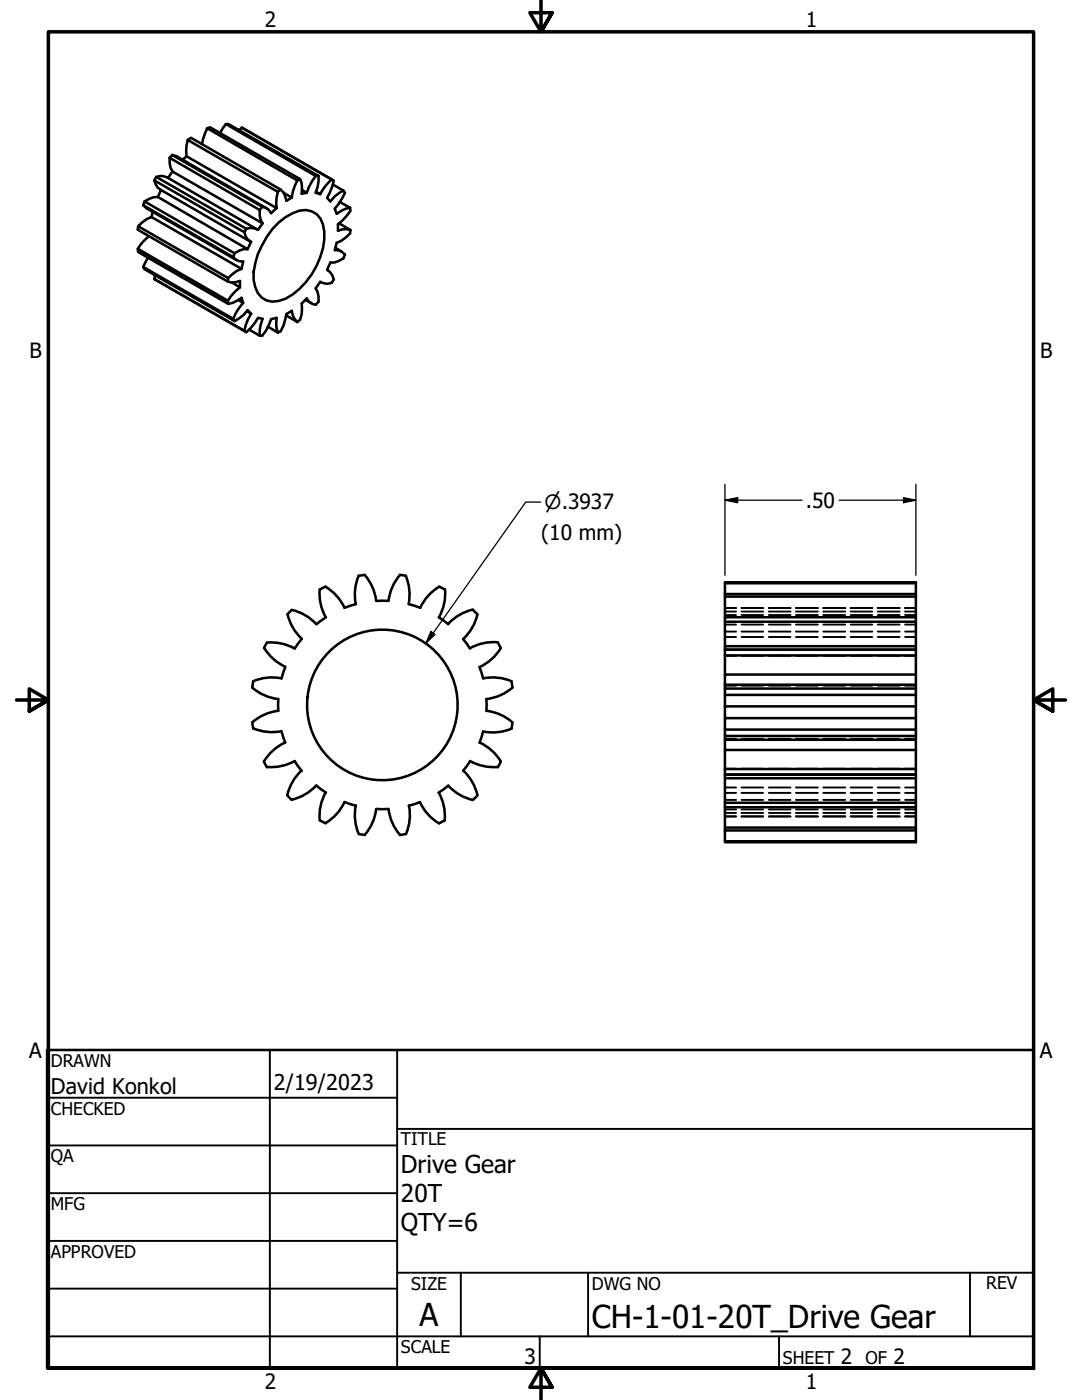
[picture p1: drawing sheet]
<svg xmlns="http://www.w3.org/2000/svg" width="216mm" height="279mm" viewBox="0 0 216 279" stroke-linecap="round" stroke-linejoin="round" font-family="sans-serif">
<!-- layer: Visible (ANSI) -->
<g fill="none" stroke="#000" stroke-width=".51">
<path d="M30.8 36l.6 1.4 .6 .4 17.9 10.4M30.8 36l.4-.7 17.9 10.4M30.8 36l18 10.4M31.2 35.3l.8-.2 1.4 .3 17.9 10.4M31.5 39.3l-.9 .1-1.8 .8M31.5 39.3l17.9 10.4M32.1 37.9l-.6 1.4M33.5 35.5l.9-1.3 18 10.4M33.8 31.5v1.1l.2 .9 .4 .7M33.8 31.5l.6-.6 17.9 10.4M33.8 31.5l18 10.4M34.4 30.9l.8 .3 18 10.4"/>
<path d="M36.4 31.9l.8-.7 18 10.3M37.5 27.9l-.3 1.2v2.1M37.5 27.9l.6-.4 17.9 10.3M37.5 27.9l17.9 10.4M41.3 25.6l-.8 2.1-.2 1.1M41.3 25.6l.6-.2 18 10.4M41.3 25.6l18 10.4M45.1 24.8l-1.2 1.7M45.1 24.8h.5l18 10.3M45.1 24.8l17.9 10.3M47.7 26l.6-.5 17.9 10.3M48.3 25.5l18.1 10.4"/>
<path d="M55.4 38.3l-.2 1.2v2M56 37.8l.6 .6 .5 1.7 1.1-.7M56 37.8l-.6 .5M56.6 38.5l1.6 .9M59.3 36l-.9 2.3-.2 1.1M59.9 35.8l.3 .8v2.1l1-.2M59.9 35.8l-.6 .2M60.3 37.9l.9 .6M63 35.1l-1.3 2.2-.5 1.2M63 35.1h.6M63.1 38.2l.8 .5M63.6 35.1v1.1l-.6 2.3 .9 .2"/>
<path d="M66.2 35.8l.4 .3-.8 2.3-.5 1.1 .6 .7 .8-1 1.8-1.2M66.2 35.8l-1.6 1.8-.7 1.1M66.4 36.8l2.1 1.2M68.5 38l.3 .5-.5 1.1-1.5 2.1 .4 1 1.8-1 .8-.2M28.6 41l.2-.8 18 10.3M29.5 51.4l-.9 1.9M29.7 47.1l-1.6 1.6-.6 1M30.2 43.3l-.9 .4-1.7 1.4M30.2 43.3l18 10.4M30.5 42.2l-.3 1.1M30.9 54.9l-.1 .8M45.5 56.2l.7 .2 1.7-.3v1.2"/>
<path d="M45.5 55.5l-17.9-10.4-.1 .7 18 10.4M45.5 55.5v.7M46.3 56.4l1.6 .9M46.5 51.3l.6 .5 .7 .3 .7 .1-.3 1.5M46.5 51.3l-17.9-10.3 .7 .6 17.9 10.3M46.8 50.5l-.3 .8M47.6 59.9l.9 .6M47.9 57.3l-1.7 1.7-.7 1M48.2 53.7l-.9 .3-1.8 1.5M48.8 46.4l.2 .8 .5 .6 .6 .5-.7 1.4M49.1 45.7l-.3 .7M49.4 49.7h-.8l-1.8 .8"/>
<path d="M51.8 41.9l.2 2 .4 .7M52.3 41.3l.8 .2 .6 .4 .4 .6 1.1-1M52.3 41.3l-.5 .6M52.4 44.6l-.9 1.2-1.5-.3-.9 .2M55.6 44.4a8.8 8.8 0 0 1 5.4-2.5 3.7 3.7 0 0 1 3.5 2.9 12.9 12.9 0 0 1-2.3 10 13.9 13.9 0 0 1-5.2 4.8 4.1 4.1 0 0 1-5.6-1.1 7.6 7.6 0 0 1-.5-5.9 17.8 17.8 0 0 1 4.7-8.2zM61 59.9l1.2 .6M63.9 56.3l-.9 1.2 .4 .8 .2 .9v1l-.6 .6-.7-.2-.6-.4-.5-.6-1 1v2.1l-.3 1.1-.6 .5M63.9 56.3h.1M65.3 53.8l.5 .5 .5 .6 .3 .9-.4 .7-.9 .1-1.4-.3M65.3 53.8l.1 .1M66.9 49.5l1.2 .7M67.7 44.6l2.2 1.3"/>
<path d="M67.8 40.3l2 1.2M69.8 41.5l.1 .6-1.6 1.9-.9 .8v1.2l1.8-.3 .7 .2M69.9 45.9l-.1 .7-1.7 1.5-.9 .4-.4 1.4 .8 .1 .7 .3 .5 .5-.3 .8-1.8 .8h-.8l-.6 1.4M45.5 60l-18-10.3 .1 .6 17.9 10.3M45.5 60v.6M46.5 63.6l-17.9-10.3 .2 .4 18 10.4M46.5 63.6l.3 .5M48.5 60.5l-.3-1.1-1.8 1.1-.9 .1M48.5 60.5l-1.4 2-.6 1.1M48.8 66l.3 .3 .9-.8 1.5-2.1 .9 .2-.6 2.3v1.1M48.8 66l-18-10.3 18.2 10.5M49.3 62.1l.8 .5"/>
<path d="M49.7 65.8l2.1 1.2M50.1 62.6l-.7-.7-.8 1-1.8 1.2M50.1 62.6l-.6 1.2-.7 2.2M53.5 65.2l1.9 1.2M55.4 66.4l-.2-.9v-2.1l-1.1 .3-1 2.3-.8 1h-.5M57.1 62.9l2.2 1.4M59.3 64.3l-.5-.6-.4-.8-.2-.9-1.1 .7-.5 2.3-.6 1.1-.6 .3M63.8 117.6a9.6 9.6 0 0 0 1.2 5.6M71.6 114.9a9.6 9.6 0 0 0-.6 5.6l-2.2 .8a9.7 9.7 0 0 0-3.8-4.2l-1.1 .5M72.8 114.7a9.5 9.5 0 0 1 2.3 5.2M72.8 114.7l-1.2 .2M75.1 119.9h2.4"/>
<path d="M79.8 114.7l1.2 .2M79.8 114.7a9.5 9.5 0 0 0-2.3 5.2M81 114.9a9.5 9.5 0 0 1 .5 5.6M88.7 117.6l-1.1-.5a9.8 9.8 0 0 0-3.7 4.2l-2.3-.7M88.8 117.6a9.6 9.6 0 0 1-1.2 5.6M144.7 116.4v-.2h38.1v51.9h-38.1v-.2M182.8 119.1h-38.1v4.1M182.8 118.6h-38.1v.5M182.8 116.4h-38.1v2.2M52.7 129.3a9.5 9.5 0 0 0 4.2 3.8M53.2 128.2l-.5 1.2M56.9 133.1l-.7 2.3a9.5 9.5 0 0 0-5.7 .6l-.2 1.2a9.4 9.4 0 0 0 5.2 2.3v2.4a9.4 9.4 0 0 0-5.1 2.2l.1 1.3"/>
<path d="M57.3 122.6l.9-.9a9.5 9.5 0 0 1 4.9 2.8M57.4 122.6a9.5 9.5 0 0 0 2.8 4.9l-1.4 1.9a9.5 9.5 0 0 0-5.5-1.2M65 123.2l-1.9 1.4M87.5 123.2l2 1.4M92.4 127.5l1.4 1.9M94.4 121.7l.9 .9M94.4 121.6a9.6 9.6 0 0 0-5 2.9M95.3 122.6a9.6 9.6 0 0 1-2.9 4.9M99.3 128.2a9.6 9.6 0 0 0-5.5 1.2M99.3 128.2l.6 1.2M99.9 129.3a9.7 9.7 0 0 1-4.2 3.8l.7 2.3a9.3 9.3 0 0 1 5.7 .6l.2 1.2a9.4 9.4 0 0 1-5.2 2.3v2.4a9.4 9.4 0 0 1 5.1 2.2M144.7 136.7v.7"/>
<path d="M144.7 136.7h38.1M182.8 138.7h-38.1v2.3M182.8 137.4h-38.1v1.3M182.8 134.6h-38.1v2.1M182.8 130.8h-38.1v3.8M182.8 129h-38.1v.7h38.1h-38.1v1.1M182.8 124.1h-38.1v4.9M182.8 123.2h-38.1v.9M50.5 145.3a9.5 9.5 0 0 0 5.6 .6M56.2 146l.7 2.2a9.1 9.1 0 0 0-4.2 3.8l.5 1.1M57.3 158.8l.9 .8M58.8 151.9a9.5 9.5 0 0 1-5.5 1.2"/>
<path d="M58.8 151.9l1.4 1.9M60.2 153.8a9.6 9.6 0 0 0-2.9 4.9M63.1 156.8a9.5 9.5 0 0 1-4.9 2.8M63.1 156.8l1.9 1.4M65 158.1a9.6 9.6 0 0 0-1.2 5.6M92.4 153.8a9.6 9.6 0 0 1 2.9 4.9M93.8 151.9l-1.4 1.9M93.8 151.9a9.5 9.5 0 0 0 5.5 1.2M94.4 159.7a9.5 9.5 0 0 1-4.9-2.9l-2 1.4a9.6 9.6 0 0 1 1.2 5.5l-1.1 .6M95.3 158.8l-.9 .8M102.1 145.4a9.5 9.5 0 0 1-5.7 .6l-.7 2.2a9.2 9.2 0 0 1 4.2 3.8l-.6 1.1M102.3 144.2l-.2 1.2"/>
<path d="M144.7 154.6v5.6M144.7 146.9v6.6M144.7 155.3h38.1M144.7 149.7h38.1M144.7 154.6h38.1M144.7 147.6h38.1M182.8 145.6h-38.1v1.3h38.1M182.8 143.3h-38.1v2.3M182.8 141h-38.1v2.3M182.8 153.5h-38.1v1.1h38.1M63.8 163.7l1.2 .6M65 164.3a9.5 9.5 0 0 0 3.7-4.2l2.3 .7a9.4 9.4 0 0 0 .6 5.6"/>
<path d="M71.6 166.4l1.2 .2M75.1 161.5a9.5 9.5 0 0 1-2.3 5.1M75.1 161.4h2.4M77.5 161.5a9.5 9.5 0 0 0 2.3 5.1M81 166.5l-1.2 .1M83.8 160.1a9.6 9.6 0 0 0 3.8 4.2M83.8 160.1l-2.2 .7a9.6 9.6 0 0 1-.6 5.6M144.7 161.1v4.1h38.1M144.7 165.7v2.2h38.1M144.7 165.2v.5h38.1M182.8 160.2h-38.1v.9h38.1"/>
<circle cx="76.3" cy="140.7" r="15"/>
</g>
<!-- layer: Hidden (ANSI) -->
<g fill="none" stroke="#000" stroke-width=".38">
<path d="M144.7 136.8h2.2M144.7 130.9h2.2M144.7 126h2.2M144.7 124.7h2.2M144.7 122.7h2.2M144.7 122h2.2M144.7 121.3h2.2M144.7 127.1h2.2M148 136.8h4.3M148 130.9h4.3M148 126h4.3M148 124.7h4.3"/>
<path d="M148 122.7h4.3M148 122h4.3M148 121.3h4.3M148 127.1h4.3M153.4 136.8h4.3M153.4 130.9h4.3M153.4 126h4.3M153.4 124.7h4.3M153.4 122.7h4.3M153.4 122h4.3M153.4 121.3h4.3M153.4 127.1h4.3"/>
<path d="M158.8 136.8h4.4M158.8 130.9h4.4M158.8 126h4.4M158.8 124.7h4.4M158.8 122.7h4.4M158.8 122h4.4M158.8 121.3h4.4M158.8 127.1h4.4M164.3 136.8h4.4M164.3 130.9h4.4M164.3 126h4.4M164.3 124.7h4.4"/>
<path d="M164.3 122.7h4.4M164.3 122h4.4M164.3 121.3h4.4M164.3 127.1h4.4M169.7 136.8h4.4M169.7 130.9h4.4M169.7 126h4.4M169.7 124.7h4.4M169.7 122.7h4.4M169.7 122h4.4M169.7 121.3h4.4M169.7 127.1h4.4"/>
<path d="M175.1 136.8h4.4M175.1 130.9h4.4M175.1 126h4.4M175.1 124.7h4.4M175.1 122.7h4.4M175.1 122h4.4M175.1 121.3h4.4M175.1 127.1h4.4M180.6 136.8h2.2M180.6 130.9h2.2M180.6 126h2.2M180.6 124.7h2.2"/>
<path d="M180.6 122.7h2.2M180.6 122h2.2M180.6 121.3h2.2M180.6 127.1h2.2M144.7 159.6h2.2M144.7 153.4h2.2M144.7 147.4h2.2M144.7 158.2h2.2M144.7 157.2h2.2M148 159.6h4.3M148 153.4h4.3M148 147.4h4.3"/>
<path d="M148 158.2h4.3M148 157.2h4.3M153.4 159.6h4.3M153.4 153.4h4.3M153.4 147.4h4.3M153.4 158.2h4.3M153.4 157.2h4.3M158.8 159.6h4.4M158.8 153.4h4.4M158.8 147.4h4.4M158.8 158.2h4.4M158.8 157.2h4.4"/>
<path d="M164.3 159.6h4.4M164.3 153.4h4.4M164.3 147.4h4.4M164.3 158.2h4.4M164.3 157.2h4.4M169.7 159.6h4.4M169.7 153.4h4.4M169.7 147.4h4.4M169.7 158.2h4.4M169.7 157.2h4.4M175.1 159.6h4.4M175.1 153.4h4.4"/>
<path d="M175.1 147.4h4.4M175.1 158.2h4.4M175.1 157.2h4.4M180.6 159.6h2.2M180.6 153.4h2.2M180.6 147.4h2.2M180.6 158.2h2.2M180.6 157.2h2.2M144.7 162.2h2.2M144.7 162.9h2.2M144.7 161.5h2.2M148 162.2h4.3"/>
<path d="M148 162.9h4.3M148 161.5h4.3M153.4 162.2h4.3M153.4 162.9h4.3M153.4 161.5h4.3M158.8 162.2h4.4M158.8 162.9h4.4M158.8 161.5h4.4M164.3 162.2h4.4M164.3 162.9h4.4M164.3 161.5h4.4M169.7 162.2h4.4"/>
<path d="M169.7 162.9h4.4M169.7 161.5h4.4M175.1 162.2h4.4M175.1 162.9h4.4M175.1 161.5h4.4M180.6 162.2h2.2M180.6 162.9h2.2M180.6 161.5h2.2"/>
</g>
<!-- layer: Visible (ANSI) -->
<circle cx="144.7" cy="129.7" r=".25" fill="#000"/>
<!-- layer: Border (ANSI) -->
<path d="M107.9 0v6.4l-2.2-3.9h4.5l-2.3 3.9 2.3-3.9M3.3 139.7h6.4l-3.9-2.2v4.4l3.9-2.2-3.9 2.2M212.6 139.7h-6.4l3.9-2.2v4.4l-3.9-2.2 3.9 2.2M9.7 273v-266.6h196.5v266.6h-196.5h196.5M110.2 276.9l-2.3-3.9 2.3 3.9h-4.5l2.2-3.9v6.4" fill="none" stroke="#000" stroke-width=".7"/>
<!-- layer: Title (ANSI) -->
<g fill="none" stroke="#000" stroke-width=".38">
<path d="M9.4 219.1h69.8M53.8 209.5v63.5M79.2 209.5v63.5M9.4 228.6h69.8M9.4 238.1h69.8M79.2 225.3h127M9.4 247.6h69.8M9.4 257.2h69.8M79.2 254h127M91.9 254v12.7M117.3 254v12.7M193.5 254v12.7"/>
<path d="M9.4 266.7h196.8M107.7 266.7v6.3M155.4 266.7v6.3"/>
</g>
<path d="M9.4 209.5h196.8v63.5h-196.8z" fill="none" stroke="#000" stroke-width=".51"/>
<!-- layer: Dimension (ANSI) -->
<path d="M144.7 99.8l2.5-.5v1zM144.7 99.8h15.3M144.7 96.6v18.2M167.4 99.8h15.4M180.3 99.3l2.5 .5-2.5 .5zM182.8 96.6v18.2M107.9 100.2h-3l-19.9 28.2M86 126l.8 .6-1.8 1.8z" fill="none" stroke="#000" stroke-width=".25"/>
<g fill="#000">
<path d="M144.7 99.8l2.5-.5v1z" fill-rule="evenodd"/>
<path d="M180.3 99.3l2.5 .5-2.5 .5z" fill-rule="evenodd"/>
<path d="M86 126l.8 .6-1.8 1.8z" fill-rule="evenodd"/>
</g>
<g font-size="6.3">
<text x="83.7" y="264.5">A</text>
<text x="118.1" y="265">CH-1-01-20T_Drive Gear</text>
</g>
<g font-size="4.9">
<text x="80" y="234">Drive Gear</text>
<text x="80" y="239.8">20T</text>
<text x="80" y="245.7">QTY=6</text>
</g>
<g font-size="4.3">
<text x="10.2" y="218.2">David Konkol</text>
<text x="54.6" y="217.6">2/19/2023</text>
</g>
<g font-size="4.2">
<text x="52.8" y="5.3">2</text>
<text x="160.8" y="5.3">1</text>
<text x="5.9" y="71.4">B</text>
<text x="207.6" y="71.4">B</text>
<text x="160.8" y="101.3">.50</text>
<text x="108" y="107.8">(10 mm)</text>
<text x="5.8" y="211.1">A</text>
<text x="207.5" y="211.1">A</text>
<text x="104.6" y="272.2">3</text>
<text x="167.8" y="272.2">2</text>
<text x="178.3" y="272.2">2</text>
<text x="52.8" y="277.1">2</text>
<text x="160.8" y="277.1">1</text>
</g>
<text font-size="3.9" x="108.6" y="101.7">⌀.3937</text>
<g font-size="3.5">
<text x="10.2" y="212.9">DRAWN</text>
<text x="10.2" y="222.4">CHECKED</text>
<text x="10.2" y="232">QA</text>
<text x="80" y="228.6">TITLE</text>
<text x="10.2" y="241.5">MFG</text>
<text x="10.2" y="251">APPROVED</text>
<text x="82" y="257.4">SIZE</text>
<text x="118.1" y="257.4">DWG NO</text>
<text x="196.8" y="257.3">REV</text>
<text x="80" y="270.1">SCALE</text>
<text x="156.2" y="272.2">SHEET</text>
<text x="172.7" y="272.2">OF</text>
</g>
</svg>
